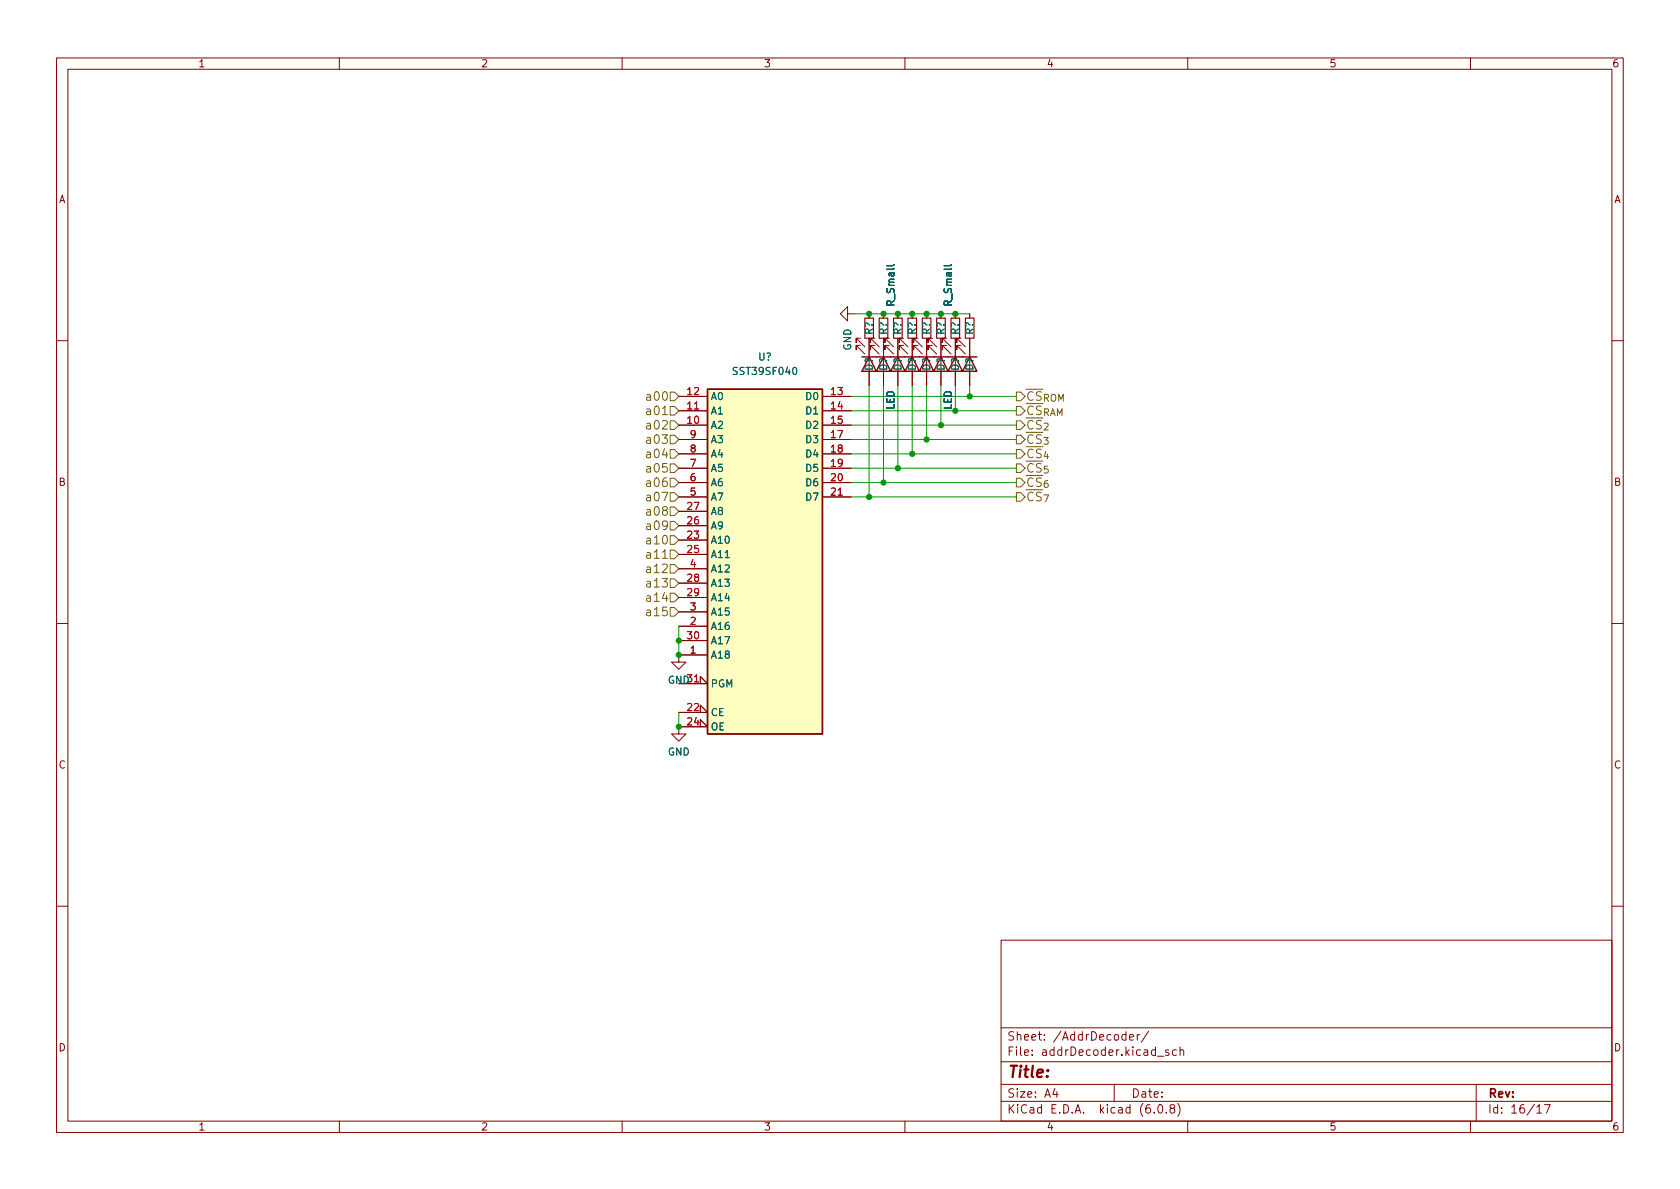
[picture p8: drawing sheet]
<svg xmlns="http://www.w3.org/2000/svg" width="297mm" height="210mm" viewBox="0 0 297 210" stroke-linecap="round" stroke-linejoin="round" font-family="sans-serif">
<g fill="none" stroke="#840000" stroke-width=".18">
<path d="M10 10.2h277v190.1h-277zM12 12.2h273v186.1h-273zM60 10.2v2M110 10.2v2M160 10.2v2M210 10.2v2M260 10.2v2M149.9 55.5v-1.3l-1.3 1.3 1.3 1.3v-1.3h1.2M152.1 59.8h-.7v.8v-.8l1.5 1.5M153.7 55.5v.8M153.7 59.8v3.3M154.7 59.8h-.8v.8v-.8l1.5 1.5"/>
<path d="M156.2 55.5v.8M156.2 59.8v3.3M157.2 59.8h-.7v.8v-.8l1.5 1.5M158.7 55.5v.8M158.7 59.8v3.3M159.8 59.8h-.8v.8v-.8l1.5 1.5M161.3 55.5v.8M161.3 59.8v3.3M162.3 59.8h-.8v.8v-.8l1.6 1.5M163.8 55.5v.8M163.8 59.8v3.3M164.8 59.8h-.7v.8v-.8l1.5 1.5"/>
<path d="M166.4 55.5v.8M166.4 59.8v3.3M167.4 59.8h-.8v.8v-.8l1.5 1.5M168.9 55.5v.8M168.9 59.8v3.3M169.9 59.8h-.7v.8v-.8l1.5 1.5M171.4 55.5v.8M171.4 59.8v3.3M10 60.2h2M120 75.2h5.1M120 72.6h5.1M120 70.1h5.1"/>
<path d="M120 77.7h5.1M145.4 75.2h5.1M145.4 72.6h5.1M145.4 70.1h5.1M145.4 77.7h5.1M152.1 61.1h-.7v.7v-.7l1.5 1.5M153.7 65.7v2.5M154.7 61.1h-.8v.7v-.7l1.5 1.5M156.2 65.7v2.5M157.2 61.1h-.7v.7v-.7l1.5 1.5M158.7 65.7v2.5M159.8 61.1h-.8v.7v-.7l1.5 1.5"/>
<path d="M161.3 65.7v2.5M162.3 61.1h-.8v.7v-.7l1.6 1.5M163.8 65.7v2.5M164.8 61.1h-.7v.7v-.7l1.5 1.5M166.4 65.7v2.5M167.4 61.1h-.8v.7v-.7l1.5 1.5M168.9 65.7v2.5M169.9 61.1h-.7v.7v-.7l1.5 1.5M171.4 65.7v2.5M285 60.2h2M120 80.3h5.1M120 82.8h5.1"/>
<path d="M120 85.3h5.1M120 87.9h5.1M120 95.5h5.1M120 98h5.1M120 93h5.1M120 90.4h5.1M145.4 80.3h5.1M145.4 82.8h5.1M145.4 85.3h5.1M145.4 87.9h5.1M10 110.2h2M120 110.7h5.1"/>
<path d="M120 103.1h5.1M120 105.7h5.1M120 108.2h5.1M120 113.3h5.1M120 100.6h5.1M125.1 115.8h-5.1v1.3h1.3l-1.3 1.3-1.3-1.3h1.3M285 110.2h2M120 126h5.1l-1.3-1.3v1.3M120 120.9h5.1l-1.3-1.3v1.3M123.8 128.5v-1.3l1.3 1.3h-5.1v1.3h1.3l-1.3 1.3-1.3-1.3h1.3M10 160.2h2M177 166.3h108v32h-108z"/>
<path d="M285 160.2h2M60 198.3v2M110 198.3v2M160 198.3v2M177 194.8h108M177 191.8h108M177 187.8h108M177 181.8h108M186.5 192.5l-.4 1h1M186.9 193v1M197 191.8v3M199.1 183l-.5-.1-.2 .3v.4l.1 .3h.6"/>
<path d="M199.1 182.4v1.5M199.7 183.4l.7-.1v-.3l-.5-.1-.2 .2 .1 .8h.6M201.1 182.9v1M201.5 182.9l-.3 .1-.1 .2M203.1 182.4l-1.3 1.9M204.1 196.7v.1M204.6 186.8h1.2M204.9 195.4l.2-.1a.81 .81 0 0 1 .6 .7 .81 .81 0 0 1-.3 .8h-.2a.81 .81 0 0 1-.6-.6 .81 .81 0 0 1 .3-.8zM206.2 196.7v.1M206.6 185.7l-.3-.1-.2 .2v.3l.5 .1v.4h-.5M207.1 196l-.2-.3v-.2l.2-.2 .5 .1 .1 .2-.1 .2-.6 .2-.1 .3v.4l.2 .1h.5l.1-.3-.1-.4-.2-.1M208 185.7l-.4-.1-.3 .3v.4l.1 .3h.6"/>
<path d="M208.2 195.1a1.72 1.72 0 0 1 0 2.3M208.6 185.8l.3-.2 .3 .1 .1 .9M208.6 185.1v1.5M210 198.3v2M260 198.3v2M261 191.8v6.5M271.7 195.8l.5-.5v1.5M271.7 196.8h.9M273.1 195.3h1l-.7 1.5"/>
</g>
<path d="M125.1 68.8h20.3v61h-20.3zM152.4 63.1h20.3M153.7 63.1l1.2 2.6h-2.5zM156.2 63.1l1.3 2.6h-2.6zM158.7 63.1l1.3 2.6h-2.5zM161.3 63.1l1.3 2.6h-2.6zM163.8 63.1l1.3 2.6h-2.5zM166.4 63.1l1.2 2.6h-2.5zM168.9 63.1l1.3 2.6h-2.6zM171.4 63.1l1.3 2.6h-2.5z" fill="none" stroke="#840000" stroke-width=".25"/>
<path d="M152.9 56.3h1.5v3.5h-1.5zM155.4 56.3h1.6v3.5h-1.6zM158 56.3h1.5v3.5h-1.5zM160.5 56.3h1.6v3.5h-1.6zM163.1 56.3h1.5v3.5h-1.5zM165.6 56.3h1.5v3.5h-1.5zM168.1 56.3h1.6v3.5h-1.6zM170.7 56.3h1.5v3.5h-1.5z" fill="none" stroke="#840000" stroke-width=".2"/>
<path d="M125.1 68.8h20.3v61h-20.3z" fill="#ffffc2" stroke="#ffffc2" stroke-width=".18"/>
<g fill="none" stroke="#725600" stroke-width=".18">
<path d="M118.5 79.5h.8l.7 .8-.7 .7h-.8zM118.5 77h.8l.7 .7-.7 .8h-.8zM118.5 69.3h.8l.7 .8-.7 .8h-.8zM118.5 74.4h.8l.7 .8-.7 .7h-.8zM118.5 71.9h.8l.7 .7-.7 .8h-.8zM179.7 79.5h.8l.7 .8-.7 .7h-.8zM179.7 74.4h.8l.7 .8-.7 .7h-.8zM179.7 69.3h.8l.7 .8-.7 .8h-.8zM179.7 71.9h.8l.7 .7-.7 .8h-.8zM179.7 77h.8l.7 .7-.7 .8h-.8zM182.7 77a.61 .61 0 0 0-.8 0 .61 .61 0 0 0-.2 .8 .57 .57 0 0 0 .3 .5 .57 .57 0 0 0 .7 0M184.1 77l-.6-.1-.2 .1v.5l.7 .3 .1 .3-.3 .3-.6-.1"/>
<path d="M184.6 77.4h.7l-.4 .4 .4 .1v.6l-.2 .1-.5-.1M118.5 97.3h.8l.7 .7-.7 .8h-.8zM118.5 99.8h.8l.7 .8-.7 .7h-.8zM118.5 87.1h.8l.7 .8-.7 .7h-.8zM118.5 89.7h.8l.7 .7-.7 .8h-.8zM118.5 94.7h.8l.7 .8-.7 .8h-.8zM118.5 92.2h.8l.7 .8-.7 .7h-.8zM118.5 84.6h.8l.7 .7-.7 .8h-.8zM118.5 82h.8l.7 .8-.7 .8h-.8zM179.7 82h.8l.7 .8-.7 .8h-.8zM179.7 87.1h.8l.7 .8-.7 .7h-.8zM179.7 84.6h.8l.7 .7-.7 .8h-.8z"/>
<path d="M181.4 86.6h3M181.4 84.1h3M182.7 82.1a.61 .61 0 0 0-.8 0 .61 .61 0 0 0-.2 .7 .57 .57 0 0 0 .3 .6 .57 .57 0 0 0 .7-.1M182.7 87.2a.61 .61 0 0 0-.8 0 .61 .61 0 0 0-.2 .7 .57 .57 0 0 0 .3 .6 .57 .57 0 0 0 .7-.1M182.7 84.6a.61 .61 0 0 0-.8 0 .61 .61 0 0 0-.2 .8 .57 .57 0 0 0 .3 .6 .57 .57 0 0 0 .7-.1M184.1 82h-.6l-.2 .1v.4l.7 .3 .1 .4-.3 .3-.6-.1M184.1 87.1l-.6-.1-.2 .2v.4l.7 .3 .1 .4-.3 .3-.6-.1M184.1 84.6l-.6-.1-.2 .1v.5l.7 .3 .1 .3-.3 .3h-.6M184.6 87.5h.8l-.5 1.2M185.2 85h-.3a.82 .82 0 0 0 0 1.2l.4-.1v-.4l-.2-.3-.3 .1-.2 .2M185.3 82.4h-.6l-.1 .6 .2-.1 .4 .1 .1 .1v.4l-.2 .2-.5-.2M118.5 107.4h.8l.7 .8-.7 .8h-.8z"/>
<path d="M118.5 104.9h.8l.7 .8-.7 .7h-.8zM118.5 102.4h.8l.7 .7-.7 .8h-.8z"/>
</g>
<g fill="none" stroke="#009600" stroke-width=".18">
<path d="M151.1 55.5h20.3M150.5 72.6h29.2M150.5 70.1h29.2M150.5 75.2h29.2M150.5 77.7h29.2M153.7 68.2v19.7M156.2 68.2v17.1M158.7 68.2v14.6M161.3 68.2v12.1M163.8 68.2v9.5M166.4 68.2v7M168.9 68.2v4.4"/>
<path d="M171.4 68.2v1.9M150.5 82.8h29.2M150.5 80.3h29.2M150.5 87.9h29.2M150.5 85.3h29.2M120 110.7v5.1M120 126v2.5"/>
</g>
<g fill="#009600" stroke="#009600" stroke-width=".18">
<circle cx="120" cy="113.3" r=".46"/>
<circle cx="120" cy="128.5" r=".46"/>
<circle cx="120" cy="115.8" r=".46"/>
<circle cx="158.7" cy="82.8" r=".46"/>
<circle cx="153.7" cy="87.9" r=".46"/>
<circle cx="161.3" cy="80.3" r=".46"/>
<circle cx="156.2" cy="85.3" r=".46"/>
<circle cx="168.9" cy="72.6" r=".46"/>
<circle cx="166.4" cy="75.2" r=".46"/>
<circle cx="163.8" cy="77.7" r=".46"/>
<circle cx="171.4" cy="70.1" r=".46"/>
<circle cx="153.7" cy="55.5" r=".46"/>
<circle cx="156.2" cy="55.5" r=".46"/>
<circle cx="161.3" cy="55.5" r=".46"/>
<circle cx="168.9" cy="55.5" r=".46"/>
<circle cx="158.7" cy="55.5" r=".46"/>
<circle cx="166.4" cy="55.5" r=".46"/>
<circle cx="163.8" cy="55.5" r=".46"/>
</g>
<text font-size="2.8" fill="#840000" x="178" y="190.6">Title:</text>
<g font-size="2.1" fill="#725600">
<text x="114.8" y="70.9">a00</text>
<text x="181.4" y="70.9">~{CS}_{ROM}</text>
<text x="114.8" y="75.9">a02</text>
<text x="114.8" y="73.4">a01</text>
<text x="181.4" y="75.9">~{CS}_{2}</text>
<text x="181.4" y="73.4">~{CS}_{RAM}</text>
<text x="114.8" y="83.6">a05</text>
<text x="114.8" y="81">a04</text>
<text x="114.8" y="78.5">a03</text>
<text x="181.4" y="81">~{CS}_{4}</text>
<text x="114.8" y="88.6">a07</text>
<text x="114.8" y="86.1">a06</text>
<text x="114.8" y="91.2">a08</text>
<text x="114.8" y="93.7">a09</text>
<text x="114.8" y="98.8">a11</text>
<text x="114.8" y="101.3">a12</text>
<text x="114.8" y="96.3">a10</text>
<text x="114.8" y="106.4">a14</text>
<text x="114.8" y="103.9">a13</text>
<text x="114.8" y="109">a15</text>
</g>
<g font-size="2.1" fill="#840000">
<text x="178" y="184">Sheet: /AddrDecoder/</text>
<text x="178" y="186.7">File: addrDecoder.kicad_sch</text>
<text x="178" y="196.9">KiCad E.D.A. kicad (6.0.8)</text>
<text x="178" y="194.1">Size: A4</text>
<text x="200" y="194.1">Date:</text>
<text x="263" y="194.1">Rev:</text>
<text x="263" y="196.9">Id: 16/17</text>
</g>
<g font-size="1.8" fill="#840000">
<text x="35" y="11.9">1</text>
<text x="85" y="11.9">2</text>
<text x="135" y="11.9">3</text>
<text x="185" y="11.9">4</text>
<text x="235" y="11.9">5</text>
<text x="285" y="11.9">6</text>
<text x="10.3" y="35.9">A</text>
<text x="285.3" y="35.9">A</text>
<text x="10.3" y="85.9">B</text>
<text x="285.3" y="85.9">B</text>
<text x="10.3" y="135.9">C</text>
<text x="285.3" y="135.9">C</text>
<text x="10.3" y="185.9">D</text>
<text x="285.3" y="185.9">D</text>
<text x="35" y="199.9">1</text>
<text x="85" y="199.9">2</text>
<text x="135" y="199.9">3</text>
<text x="185" y="199.9">4</text>
<text x="235" y="199.9">5</text>
<text x="285" y="199.9">6</text>
</g>
<g font-size="1.8" fill="#006464">
<text x="158.1" y="53.9" transform="rotate(-90 158.1 53.9)">R_Small</text>
<text x="168.3" y="53.9" transform="rotate(-90 168.3 53.9)">R_Small</text>
<text x="154.3" y="59.2" transform="rotate(-90 154.3 59.2)">R?</text>
<text x="156.8" y="59.2" transform="rotate(-90 156.8 59.2)">R?</text>
<text x="159.4" y="59.2" transform="rotate(-90 159.4 59.2)">R?</text>
<text x="161.9" y="59.2" transform="rotate(-90 161.9 59.2)">R?</text>
<text x="164.5" y="59.2" transform="rotate(-90 164.5 59.2)">R?</text>
<text x="167" y="59.2" transform="rotate(-90 167 59.2)">R?</text>
<text x="169.5" y="59.2" transform="rotate(-90 169.5 59.2)">R?</text>
<text x="172.1" y="59.2" transform="rotate(-90 172.1 59.2)">R?</text>
<text x="134.1" y="63.7">U?</text>
<text x="150.5" y="62" transform="rotate(-90 150.5 62)">GND</text>
<text x="154.3" y="65.6" transform="rotate(-90 154.3 65.6)">D?</text>
<text x="156.8" y="65.6" transform="rotate(-90 156.8 65.6)">D?</text>
<text x="159.4" y="65.6" transform="rotate(-90 159.4 65.6)">D?</text>
<text x="161.9" y="65.6" transform="rotate(-90 161.9 65.6)">D?</text>
<text x="164.5" y="65.6" transform="rotate(-90 164.5 65.6)">D?</text>
<text x="167" y="65.6" transform="rotate(-90 167 65.6)">D?</text>
<text x="169.5" y="65.6" transform="rotate(-90 169.5 65.6)">D?</text>
<text x="172.1" y="65.6" transform="rotate(-90 172.1 65.6)">D?</text>
<text x="125.6" y="70.7">A0</text>
<text x="129.9" y="66.3">SST39SF040</text>
<text x="142.6" y="70.7">D0</text>
<text x="125.6" y="75.8">A2</text>
<text x="125.6" y="73.3">A1</text>
<text x="142.6" y="73.3">D1</text>
<text x="142.6" y="75.8">D2</text>
<text x="158.1" y="72.5" transform="rotate(-90 158.1 72.5)">LED</text>
<text x="168.3" y="72.5" transform="rotate(-90 168.3 72.5)">LED</text>
<text x="125.6" y="83.4">A5</text>
<text x="125.6" y="80.9">A4</text>
<text x="125.6" y="78.4">A3</text>
<text x="142.6" y="78.4">D3</text>
<text x="142.6" y="80.9">D4</text>
<text x="142.6" y="83.4">D5</text>
<text x="125.6" y="88.5">A7</text>
<text x="125.6" y="86">A6</text>
<text x="142.6" y="86">D6</text>
<text x="142.6" y="88.5">D7</text>
<text x="125.6" y="93.6">A9</text>
<text x="125.6" y="91.1">A8</text>
<text x="125.6" y="96.1">A10</text>
<text x="125.6" y="98.7">A11</text>
<text x="125.6" y="101.2">A12</text>
<text x="125.6" y="103.8">A13</text>
<text x="125.6" y="106.3">A14</text>
<text x="125.6" y="111.4">A16</text>
<text x="125.6" y="108.8">A15</text>
<text x="125.6" y="113.9">A17</text>
<text x="125.6" y="116.5">A18</text>
<text x="118" y="120.9">GND31</text>
<text x="125.6" y="121.5">PGM</text>
<text x="125.6" y="126.6">CE</text>
<text x="125.6" y="129.2">OE</text>
<text x="118" y="133.6">GND</text>
</g>
<g font-size="1.8" fill="#a90000">
<text x="121.6" y="69.8">12</text>
<text x="147" y="69.8">13</text>
<text x="121.6" y="74.9">10</text>
<text x="121.6" y="72.4">11</text>
<text x="122.1" y="77.5">9</text>
<text x="147" y="72.4">14</text>
<text x="147" y="74.9">15</text>
<text x="147" y="77.5">17</text>
<text x="122.1" y="82.5">7</text>
<text x="122.1" y="80">8</text>
<text x="147" y="80">18</text>
<text x="147" y="82.5">19</text>
<text x="122.1" y="87.6">5</text>
<text x="122.1" y="85.1">6</text>
<text x="147" y="85.1">20</text>
<text x="147" y="87.6">21</text>
<text x="121.6" y="95.2">23</text>
<text x="121.6" y="92.7">26</text>
<text x="121.6" y="90.2">27</text>
<text x="121.6" y="97.8">25</text>
<text x="122.1" y="100.3">4</text>
<text x="121.6" y="102.9">28</text>
<text x="121.6" y="105.4">29</text>
<text x="122.1" y="107.9">3</text>
<text x="121.6" y="113">30</text>
<text x="122.1" y="110.5">2</text>
<text x="122.1" y="115.6">1</text>
<text x="121.6" y="125.7">22</text>
<text x="121.6" y="128.3">24</text>
</g>
</svg>
